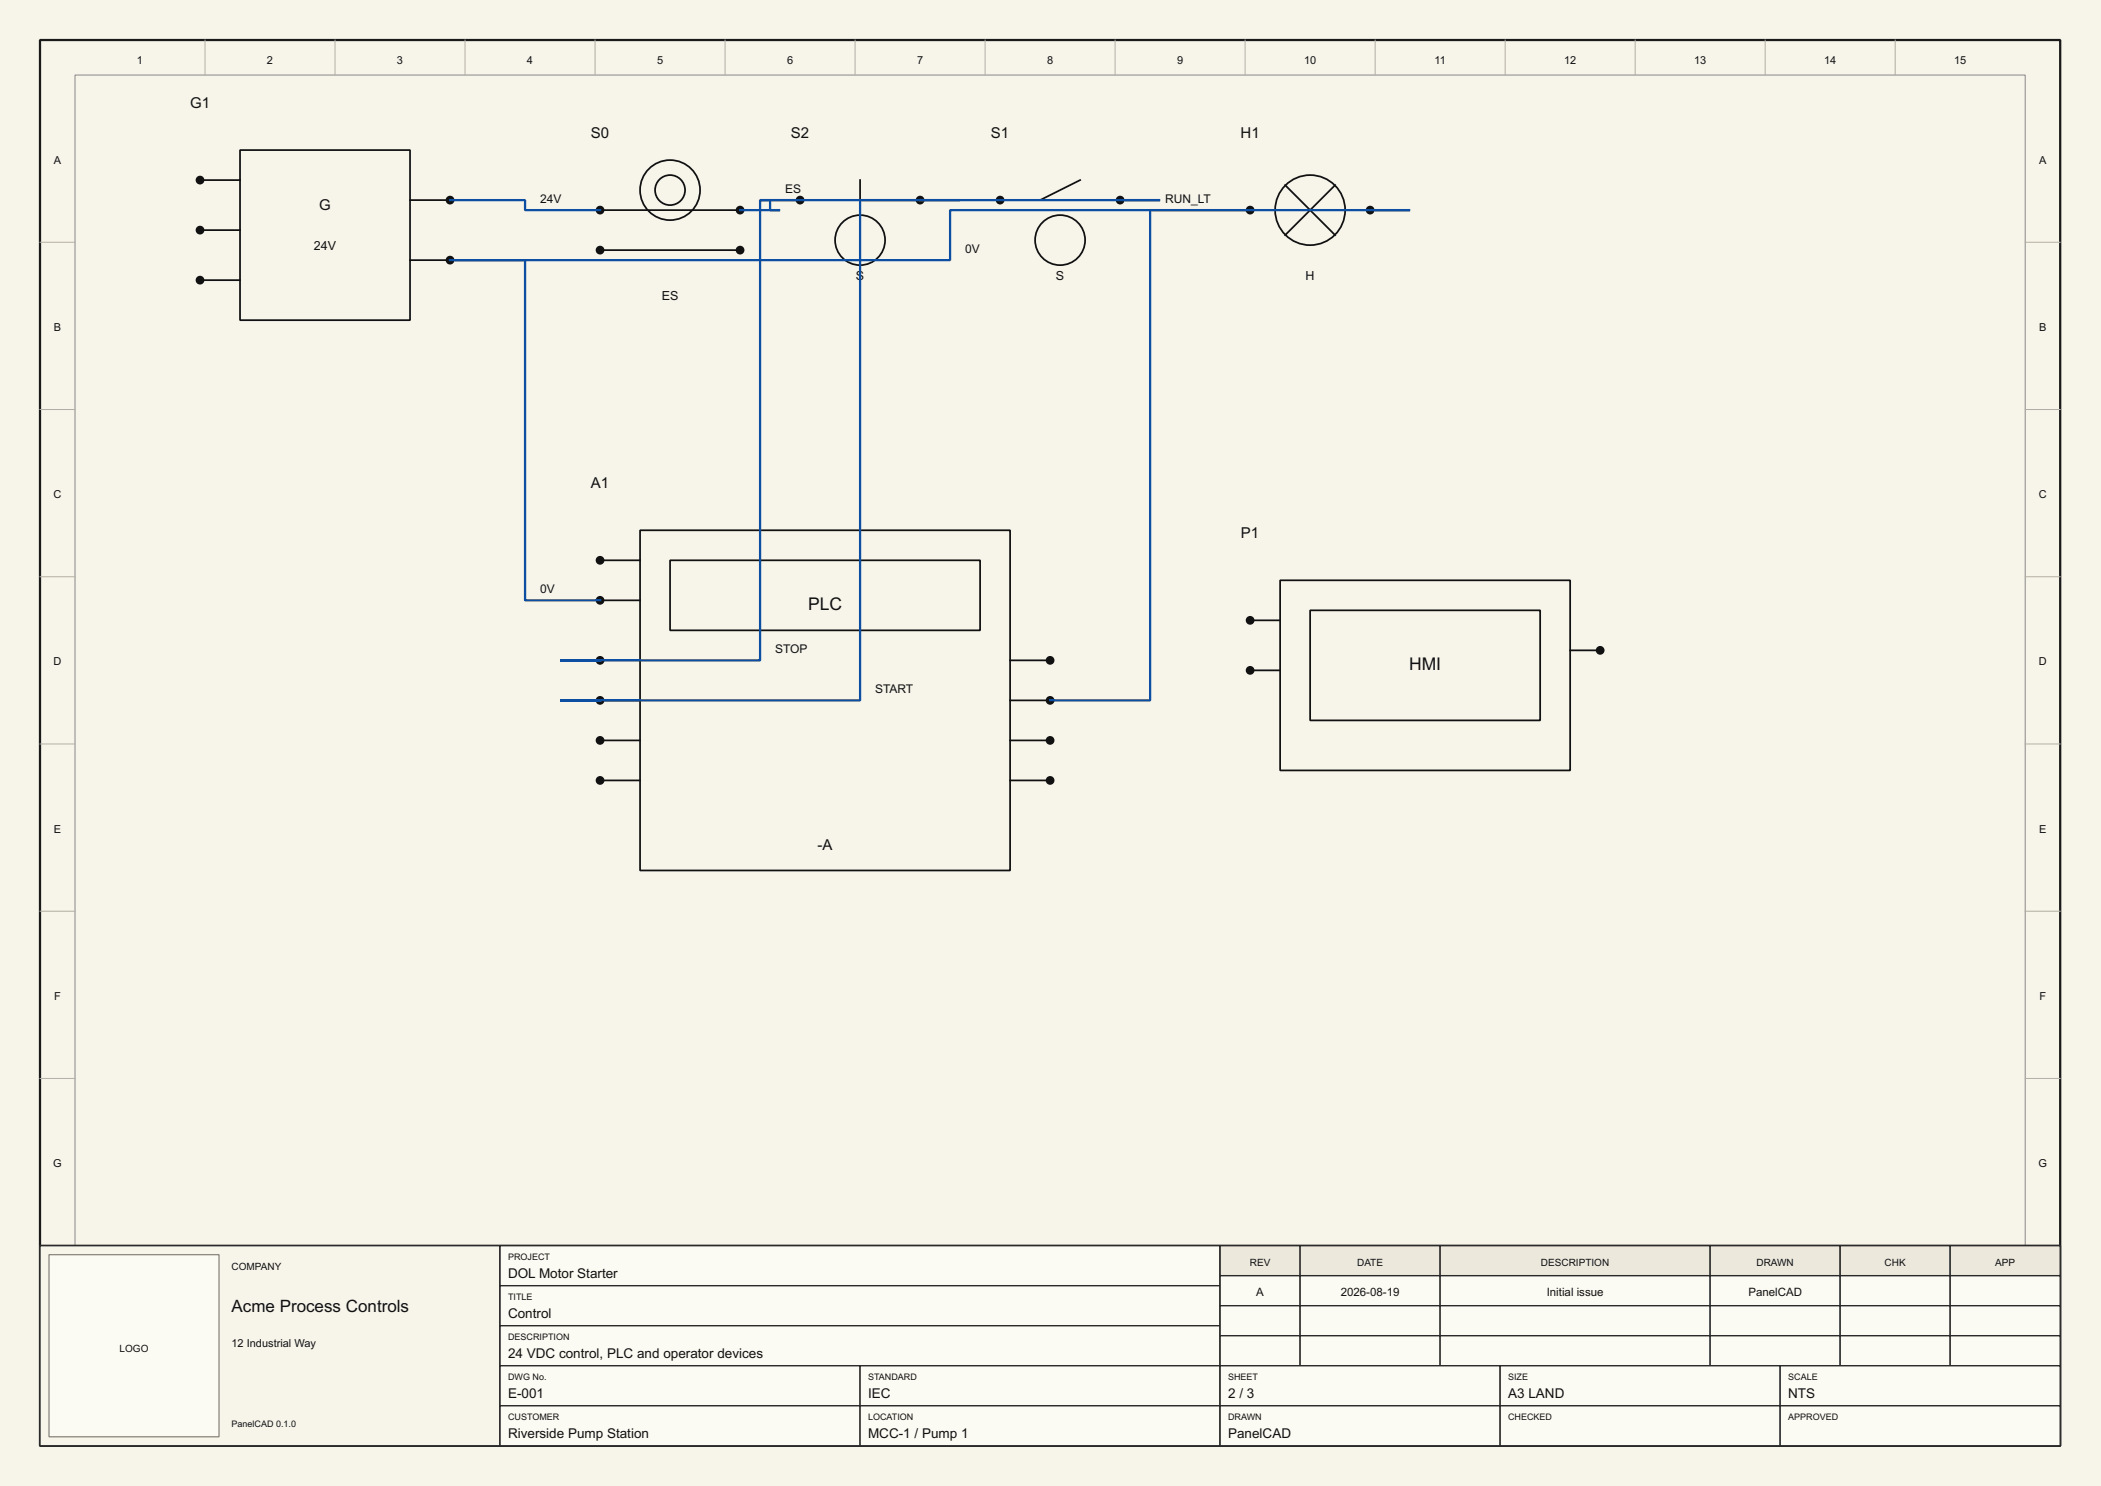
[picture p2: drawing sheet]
<svg xmlns="http://www.w3.org/2000/svg" width="420mm" height="297mm" viewBox="0 0 420 297" stroke-linecap="round" stroke-linejoin="round" font-family="sans-serif">
<path d="M0 0h420v297h-420z" fill="#f7f4ea"/>
<path d="M8 8h404v281h-404z" fill="none" stroke="#1a1a1a" stroke-width=".45"/>
<path d="M15 15h390v234h-390z" fill="none" stroke="#888" stroke-width=".2"/>
<g fill="none" stroke="#b5b09f" stroke-width=".2">
<path d="M41 8v7M67 8v7M93 8v7M119 8v7M145 8v7M171 8v7M197 8v7M223 8v7M249 8v7M275 8v7M301 8v7M327 8v7"/>
<path d="M353 8v7M379 8v7M8 48.4h7M405 48.4h7M8 81.9h7M405 81.9h7M8 115.3h7M405 115.3h7M8 148.7h7M405 148.7h7M8 182.1h7M405 182.1h7"/>
<path d="M8 215.6h7M405 215.6h7M41 249v7M67 249v7M93 249v7M119 249v7M145 249v7M171 249v7M197 249v7M223 249v7M249 249v7M275 249v7"/>
<path d="M301 249v7M327 249v7M353 249v7M379 249v7"/>
</g>
<path d="M8 249h404v40h-404z" fill="#f7f4ea" stroke="#2a2a2a" stroke-width=".4"/>
<path d="M8 249h92v40h-92z" fill="#f7f4ea" stroke="#2a2a2a" stroke-width=".28"/>
<path d="M9.8 250.8h34v36.4h-34z" fill="#fbfaf3" stroke="#8a8678" stroke-width=".25"/>
<path d="M100 249h144v40h-144z" fill="#f7f4ea" stroke="#2a2a2a" stroke-width=".28"/>
<g fill="#fbfaf3" stroke="#2a2a2a" stroke-width=".28">
<path d="M100 249h144v8h-144z"/>
<path d="M100 257h144v8h-144z"/>
<path d="M100 265h144v8h-144z"/>
<path d="M100 273h72v8h-72z"/>
<path d="M172 273h72v8h-72z"/>
<path d="M100 281h72v8h-72z"/>
<path d="M172 281h72v8h-72z"/>
</g>
<path d="M244 249h168v40h-168z" fill="#f7f4ea" stroke="#2a2a2a" stroke-width=".28"/>
<g fill="#ece8dc" stroke="#2a2a2a" stroke-width=".28">
<path d="M244 249h16v6h-16z"/>
<path d="M260 249h28v6h-28z"/>
<path d="M288 249h54v6h-54z"/>
<path d="M342 249h26v6h-26z"/>
<path d="M368 249h22v6h-22z"/>
<path d="M390 249h22v6h-22z"/>
</g>
<g fill="#fbfaf3" stroke="#2a2a2a" stroke-width=".28">
<path d="M244 255h16v6h-16z"/>
<path d="M260 255h28v6h-28z"/>
<path d="M288 255h54v6h-54z"/>
<path d="M342 255h26v6h-26z"/>
<path d="M368 255h22v6h-22z"/>
<path d="M390 255h22v6h-22z"/>
<path d="M244 261h16v6h-16z"/>
<path d="M260 261h28v6h-28z"/>
<path d="M288 261h54v6h-54z"/>
<path d="M342 261h26v6h-26z"/>
<path d="M368 261h22v6h-22z"/>
<path d="M390 261h22v6h-22z"/>
<path d="M244 267h16v6h-16z"/>
<path d="M260 267h28v6h-28z"/>
<path d="M288 267h54v6h-54z"/>
<path d="M342 267h26v6h-26z"/>
<path d="M368 267h22v6h-22z"/>
<path d="M390 267h22v6h-22z"/>
<path d="M244 273h56v8h-56z"/>
<path d="M300 273h56v8h-56z"/>
<path d="M356 273h56v8h-56z"/>
<path d="M244 281h56v8h-56z"/>
<path d="M300 281h56v8h-56z"/>
<path d="M356 281h56v8h-56z"/>
</g>
<g fill="none" stroke="#111" stroke-width=".35">
<path d="M40 36h8M48 30h34v34h-34zM82 40h8M160 40h24M172 36v4M216 36l-8 4h-8M216 40h8M257 37l10 10M267 37l-10 10M40 46h8M40 56h8M82 52h8"/>
<path d="M120 42h28M120 50h28M250 42h5M269 42h5M120 112h8M120 120h8M128 106h74v68h-74zM134 112h62v14h-62zM256 116h58v38h-58zM120 132h8M120 140h8M202 132h8"/>
<path d="M202 140h8M250 124h6M250 134h6M262 122h46v22h-46zM314 130h6M120 148h8M120 156h8M202 148h8M202 156h8"/>
<circle cx="134" cy="38" r="6"/>
<circle cx="134" cy="38" r="3"/>
<circle cx="172" cy="48" r="5"/>
<circle cx="212" cy="48" r="5"/>
<circle cx="262" cy="42" r="7"/>
</g>
<g fill="#111" stroke="#111" stroke-width=".35">
<circle cx="40" cy="36" r=".7"/>
<circle cx="40" cy="46" r=".7"/>
<circle cx="40" cy="56" r=".7"/>
<circle cx="90" cy="40" r=".7"/>
<circle cx="90" cy="52" r=".7"/>
<circle cx="120" cy="42" r=".7"/>
<circle cx="148" cy="42" r=".7"/>
<circle cx="120" cy="50" r=".7"/>
<circle cx="148" cy="50" r=".7"/>
<circle cx="160" cy="40" r=".7"/>
<circle cx="184" cy="40" r=".7"/>
<circle cx="200" cy="40" r=".7"/>
<circle cx="224" cy="40" r=".7"/>
<circle cx="250" cy="42" r=".7"/>
<circle cx="274" cy="42" r=".7"/>
<circle cx="120" cy="112" r=".7"/>
<circle cx="120" cy="120" r=".7"/>
<circle cx="120" cy="132" r=".7"/>
<circle cx="120" cy="140" r=".7"/>
<circle cx="120" cy="148" r=".7"/>
<circle cx="120" cy="156" r=".7"/>
<circle cx="210" cy="132" r=".7"/>
<circle cx="210" cy="140" r=".7"/>
<circle cx="210" cy="148" r=".7"/>
<circle cx="210" cy="156" r=".7"/>
<circle cx="250" cy="124" r=".7"/>
<circle cx="250" cy="134" r=".7"/>
<circle cx="320" cy="130" r=".7"/>
</g>
<path d="M90 40h15v2h15M160 40h-8h2v2h2h-8M184 40h8h-40v92h-40h8M224 40h8h-60v100h-60h8M250 42h-20v98h-20M274 42h8h-92v10h-100h15v68h15" fill="none" stroke="#0b4ea2" stroke-width=".45"/>
<g font-size="3.5" fill="#111">
<text x="161.6" y="122">PLC</text>
<text x="281.8" y="134">HMI</text>
</g>
<text font-size="3.4" fill="#111" x="46.3" y="262.2">Acme Process Controls</text>
<g font-size="3" fill="#111">
<text x="38" y="21.5">G1</text>
<text x="118.2" y="27.5">S0</text>
<text x="158.2" y="27.5">S2</text>
<text x="198.2" y="27.5">S1</text>
<text x="248.1" y="27.5">H1</text>
<text x="63.8" y="42">G</text>
<text x="118.2" y="97.5">A1</text>
<text x="248.2" y="107.5">P1</text>
<text x="163.5" y="170">-A</text>
</g>
<g font-size="2.7" fill="#111">
<text x="101.6" y="255.5">DOL Motor Sta</text>
<text x="119.5" y="255.5">rter</text>
<text x="101.6" y="263.5">Control</text>
<text x="101.6" y="271.5">24 VDC control, PLC and operator devices</text>
<text x="101.6" y="279.5">E-001</text>
<text x="173.6" y="279.5">IEC</text>
<text x="245.6" y="279.5">2 / 3</text>
<text x="301.6" y="279.5">A3 LAND</text>
<text x="357.6" y="279.5">NTS</text>
<text x="101.6" y="287.5">Riverside Pump Station</text>
<text x="173.6" y="287.5">MCC-1 / Pump 1</text>
<text x="245.6" y="287.5">PanelCAD</text>
</g>
<g font-size="2.5" fill="#111">
<text x="62.8" y="50">24V</text>
<text x="132.3" y="60">ES</text>
<text x="171.2" y="56">S</text>
<text x="211.2" y="56">S</text>
<text x="261.1" y="56">H</text>
</g>
<g font-size="2.4" fill="#111">
<text x="108" y="40.5">24V</text>
<text x="157" y="38.5">ES</text>
<text x="233" y="40.5">RUN_LT</text>
<text x="193" y="50.5">0V</text>
<text x="108" y="118.5">0V</text>
<text x="155" y="130.5">STOP</text>
<text x="175" y="138.5">START</text>
</g>
<g font-size="2.3" fill="#111">
<text x="251.2" y="259.1">A</text>
<text x="268.1" y="259.1">2026-08-19</text>
<text x="309.3" y="259.1">Initial issue</text>
<text x="349.6" y="259.1">PanelCAD</text>
</g>
<g font-size="2.2" fill="#111">
<text x="27.4" y="12.8">1</text>
<text x="53.4" y="12.8">2</text>
<text x="79.4" y="12.8">3</text>
<text x="105.4" y="12.8">4</text>
<text x="131.4" y="12.8">5</text>
<text x="157.4" y="12.8">6</text>
<text x="183.4" y="12.8">7</text>
<text x="209.4" y="12.8">8</text>
<text x="235.4" y="12.8">9</text>
<text x="260.8" y="12.8">10</text>
<text x="286.9" y="12.8">11</text>
<text x="312.8" y="12.8">12</text>
<text x="338.8" y="12.8">13</text>
<text x="364.8" y="12.8">14</text>
<text x="390.8" y="12.8">15</text>
<text x="10.8" y="32.7">A</text>
<text x="407.8" y="32.7">A</text>
<text x="10.8" y="66.1">B</text>
<text x="407.8" y="66.1">B</text>
<text x="10.7" y="99.6">C</text>
<text x="407.7" y="99.6">C</text>
<text x="10.7" y="133">D</text>
<text x="407.7" y="133">D</text>
<text x="10.8" y="166.4">E</text>
<text x="407.8" y="166.4">E</text>
<text x="10.8" y="199.9">F</text>
<text x="407.8" y="199.9">F</text>
<text x="10.6" y="233.3">G</text>
<text x="407.6" y="233.3">G</text>
<text x="105.4" y="253.8">4</text>
<text x="286.9" y="253.8">11</text>
<text x="312.8" y="253.8">12</text>
<text x="46.3" y="269.2">12 Industrial Way</text>
</g>
<g font-size="2" fill="#111">
<text x="46.3" y="253.8">COMPA2</text>
<text x="53.5" y="253.8">NY</text>
<text x="249.9" y="253.1">REV</text>
<text x="271.4" y="253.1">DAT</text>
<text x="275.3" y="253.1">E</text>
<text x="308.2" y="253.1">DESCRIPTION</text>
<text x="351.3" y="253.1">DRAWN</text>
<text x="376.9" y="253.1">CHK</text>
<text x="399" y="253.1">APP</text>
<text x="23.9" y="270.2">LOGO</text>
</g>
<g font-size="1.8" fill="#111">
<text x="101.6" y="251.9">PROJECT</text>
<text x="101.6" y="259.9">TITLE</text>
<text x="101.6" y="267.9">DESCRIPTION</text>
<text x="101.6" y="275.9">DWG No.</text>
<text x="173.6" y="275.9">STANDARD</text>
<text x="245.6" y="275.9">SHEET</text>
<text x="301.6" y="275.9">SIZE</text>
<text x="357.6" y="275.9">SCALE</text>
<text x="46.3" y="285.2">PanelCAD 0.1.0</text>
<text x="101.6" y="283.9">CUSTOMER</text>
<text x="173.6" y="283.9">LOCATION</text>
<text x="245.6" y="283.9">DRAWN</text>
<text x="301.6" y="283.9">CHECKED</text>
<text x="357.6" y="283.9">APPROVED</text>
</g>
</svg>
